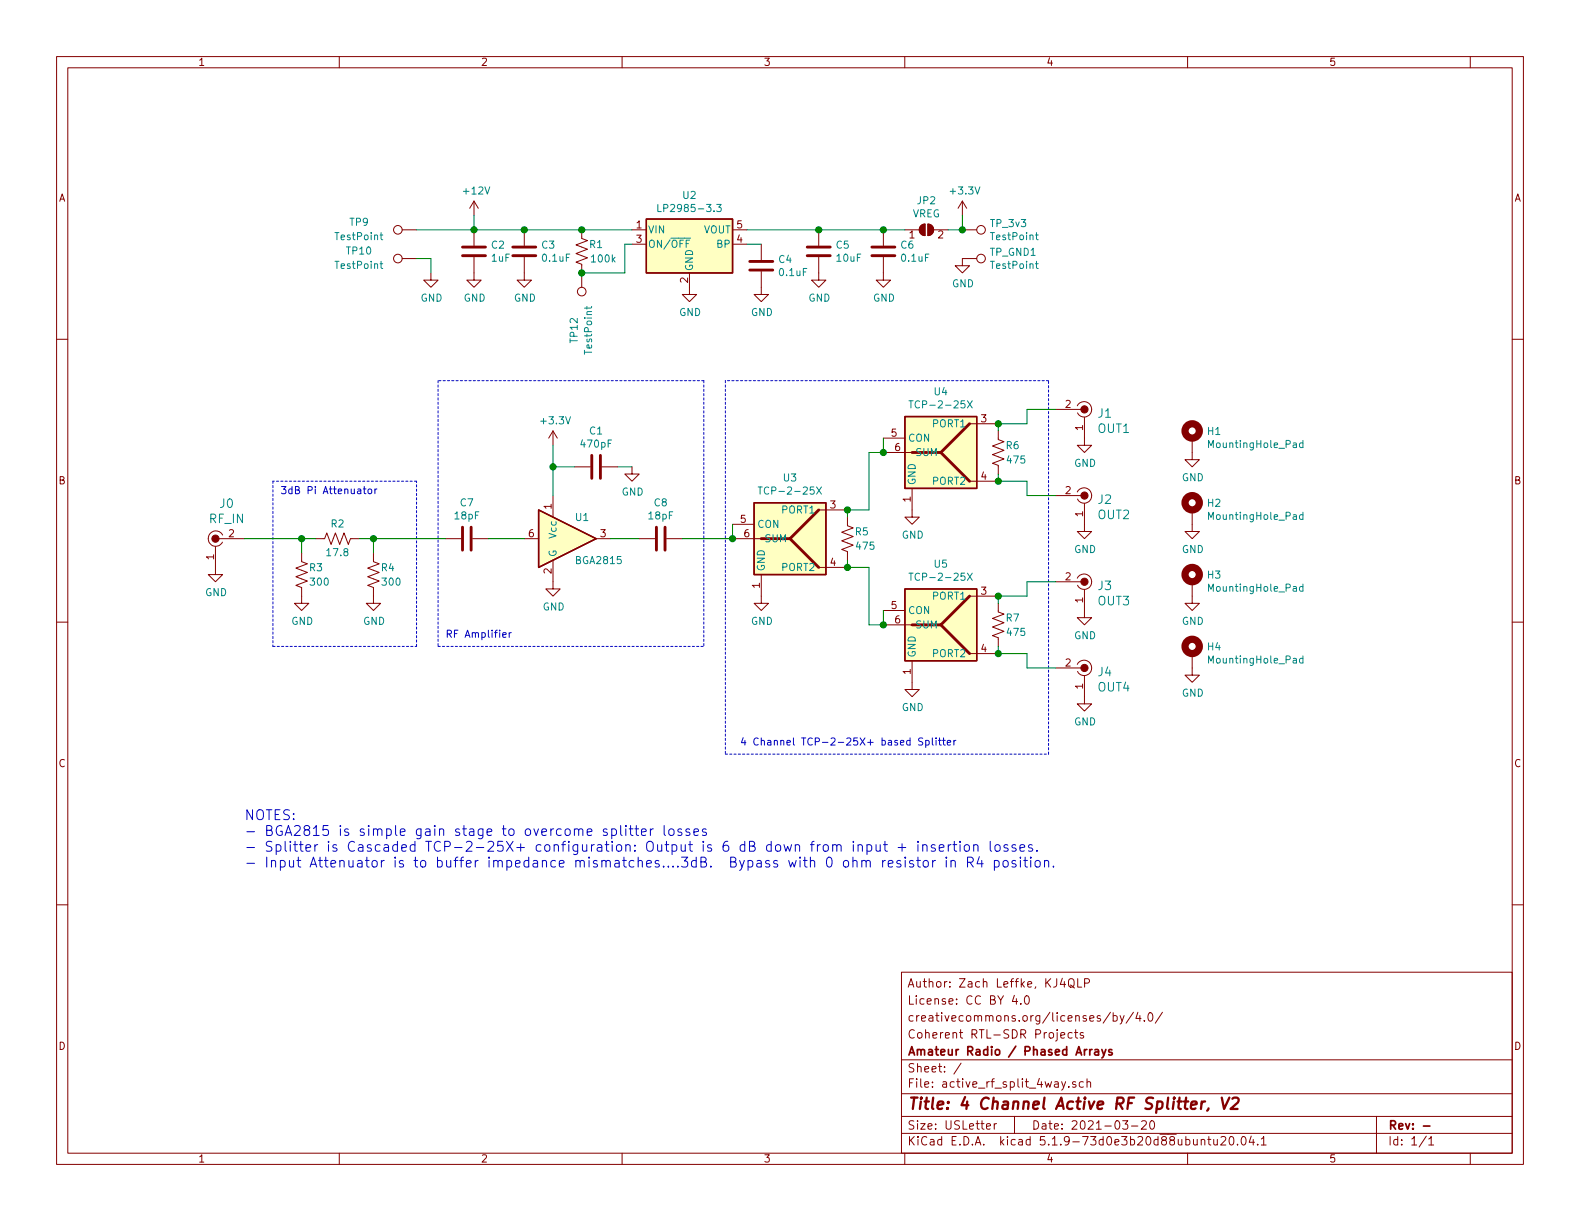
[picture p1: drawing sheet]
EESchema Schematic File Version 4
EELAYER 30 0
EELAYER END
$Descr USLetter 11000 8500
encoding utf-8
Sheet 1 1
Title "4 Channel Active RF Splitter, V2"
Date "2021-03-20"
Rev "-"
Comp "Amateur Radio / Phased Arrays"
Comment1 "Coherent RTL-SDR Projects"
Comment2 "creativecommons.org/licenses/by/4.0/"
Comment3 "License: CC BY 4.0"
Comment4 "Author: Zach Leffke, KJ4QLP"
$EndDescr
$Comp
L dk_Coaxial-Connectors-RF:0734120114 J1
U 1 1
P 7550 2850
F 0 "J1" H 7462 2825 60  0000 R CNN
F 1 "OUT1" H 7462 2719 60  0000 R CNN
F 2 "digikey-footprints:Molex_734120114_UMC_RF_CONN_Vertical" H 7750 3050 60  0001 L CNN
F 3 "https://www.molex.com/pdm_docs/sd/734120110_sd.pdf" H 7750 3150 60  0001 L CNN
F 4 "WM3894CT-ND" H 7750 3250 60  0001 L CNN "Digi-Key_PN"
F 5 "0734120114" H 7750 3350 60  0001 L CNN "MPN"
F 6 "Connectors, Interconnects" H 7750 3450 60  0001 L CNN "Category"
F 7 "Coaxial Connectors (RF)" H 7750 3550 60  0001 L CNN "Family"
F 8 "https://www.molex.com/pdm_docs/sd/734120110_sd.pdf" H 7750 3650 60  0001 L CNN "DK_Datasheet_Link"
F 9 "/product-detail/en/molex/0734120114/WM3894CT-ND/2421931" H 7750 3750 60  0001 L CNN "DK_Detail_Page"
F 10 "CONN UMC RCPT STR 50 OHM SMD" H 7750 3850 60  0001 L CNN "Description"
F 11 "Molex" H 7750 3950 60  0001 L CNN "Manufacturer"
F 12 "Active" H 7750 4050 60  0001 L CNN "Status"
	1    7550 2850
	-1   0    0    -1  
$EndComp
$Comp
L dk_Coaxial-Connectors-RF:0734120114 J2
U 1 1
P 7550 3450
F 0 "J2" H 7462 3425 60  0000 R CNN
F 1 "OUT2" H 7462 3319 60  0000 R CNN
F 2 "digikey-footprints:Molex_734120114_UMC_RF_CONN_Vertical" H 7750 3650 60  0001 L CNN
F 3 "https://www.molex.com/pdm_docs/sd/734120110_sd.pdf" H 7750 3750 60  0001 L CNN
F 4 "WM3894CT-ND" H 7750 3850 60  0001 L CNN "Digi-Key_PN"
F 5 "0734120114" H 7750 3950 60  0001 L CNN "MPN"
F 6 "Connectors, Interconnects" H 7750 4050 60  0001 L CNN "Category"
F 7 "Coaxial Connectors (RF)" H 7750 4150 60  0001 L CNN "Family"
F 8 "https://www.molex.com/pdm_docs/sd/734120110_sd.pdf" H 7750 4250 60  0001 L CNN "DK_Datasheet_Link"
F 9 "/product-detail/en/molex/0734120114/WM3894CT-ND/2421931" H 7750 4350 60  0001 L CNN "DK_Detail_Page"
F 10 "CONN UMC RCPT STR 50 OHM SMD" H 7750 4450 60  0001 L CNN "Description"
F 11 "Molex" H 7750 4550 60  0001 L CNN "Manufacturer"
F 12 "Active" H 7750 4650 60  0001 L CNN "Status"
	1    7550 3450
	-1   0    0    -1  
$EndComp
$Comp
L dk_Coaxial-Connectors-RF:0734120114 J3
U 1 1
P 7550 4050
F 0 "J3" H 7462 4025 60  0000 R CNN
F 1 "OUT3" H 7462 3919 60  0000 R CNN
F 2 "digikey-footprints:Molex_734120114_UMC_RF_CONN_Vertical" H 7750 4250 60  0001 L CNN
F 3 "https://www.molex.com/pdm_docs/sd/734120110_sd.pdf" H 7750 4350 60  0001 L CNN
F 4 "WM3894CT-ND" H 7750 4450 60  0001 L CNN "Digi-Key_PN"
F 5 "0734120114" H 7750 4550 60  0001 L CNN "MPN"
F 6 "Connectors, Interconnects" H 7750 4650 60  0001 L CNN "Category"
F 7 "Coaxial Connectors (RF)" H 7750 4750 60  0001 L CNN "Family"
F 8 "https://www.molex.com/pdm_docs/sd/734120110_sd.pdf" H 7750 4850 60  0001 L CNN "DK_Datasheet_Link"
F 9 "/product-detail/en/molex/0734120114/WM3894CT-ND/2421931" H 7750 4950 60  0001 L CNN "DK_Detail_Page"
F 10 "CONN UMC RCPT STR 50 OHM SMD" H 7750 5050 60  0001 L CNN "Description"
F 11 "Molex" H 7750 5150 60  0001 L CNN "Manufacturer"
F 12 "Active" H 7750 5250 60  0001 L CNN "Status"
	1    7550 4050
	-1   0    0    -1  
$EndComp
$Comp
L dk_Coaxial-Connectors-RF:0734120114 J4
U 1 1
P 7550 4650
F 0 "J4" H 7462 4625 60  0000 R CNN
F 1 "OUT4" H 7462 4519 60  0000 R CNN
F 2 "digikey-footprints:Molex_734120114_UMC_RF_CONN_Vertical" H 7750 4850 60  0001 L CNN
F 3 "https://www.molex.com/pdm_docs/sd/734120110_sd.pdf" H 7750 4950 60  0001 L CNN
F 4 "WM3894CT-ND" H 7750 5050 60  0001 L CNN "Digi-Key_PN"
F 5 "0734120114" H 7750 5150 60  0001 L CNN "MPN"
F 6 "Connectors, Interconnects" H 7750 5250 60  0001 L CNN "Category"
F 7 "Coaxial Connectors (RF)" H 7750 5350 60  0001 L CNN "Family"
F 8 "https://www.molex.com/pdm_docs/sd/734120110_sd.pdf" H 7750 5450 60  0001 L CNN "DK_Datasheet_Link"
F 9 "/product-detail/en/molex/0734120114/WM3894CT-ND/2421931" H 7750 5550 60  0001 L CNN "DK_Detail_Page"
F 10 "CONN UMC RCPT STR 50 OHM SMD" H 7750 5650 60  0001 L CNN "Description"
F 11 "Molex" H 7750 5750 60  0001 L CNN "Manufacturer"
F 12 "Active" H 7750 5850 60  0001 L CNN "Status"
	1    7550 4650
	-1   0    0    -1  
$EndComp
$Comp
L power:GND #PWR01
U 1 1
P 7550 3050
F 0 "#PWR01" H 7550 2800 50  0001 C CNN
F 1 "GND" H 7555 2877 50  0000 C CNN
F 2 "" H 7550 3050 50  0001 C CNN
F 3 "" H 7550 3050 50  0001 C CNN
	1    7550 3050
	1    0    0    -1  
$EndComp
$Comp
L power:GND #PWR02
U 1 1
P 7550 3650
F 0 "#PWR02" H 7550 3400 50  0001 C CNN
F 1 "GND" H 7555 3477 50  0000 C CNN
F 2 "" H 7550 3650 50  0001 C CNN
F 3 "" H 7550 3650 50  0001 C CNN
	1    7550 3650
	1    0    0    -1  
$EndComp
$Comp
L power:GND #PWR03
U 1 1
P 7550 4250
F 0 "#PWR03" H 7550 4000 50  0001 C CNN
F 1 "GND" H 7555 4077 50  0000 C CNN
F 2 "" H 7550 4250 50  0001 C CNN
F 3 "" H 7550 4250 50  0001 C CNN
	1    7550 4250
	1    0    0    -1  
$EndComp
$Comp
L power:GND #PWR04
U 1 1
P 7550 4850
F 0 "#PWR04" H 7550 4600 50  0001 C CNN
F 1 "GND" H 7555 4677 50  0000 C CNN
F 2 "" H 7550 4850 50  0001 C CNN
F 3 "" H 7550 4850 50  0001 C CNN
	1    7550 4850
	1    0    0    -1  
$EndComp
$Comp
L dk_Coaxial-Connectors-RF:0734120114 J0
U 1 1
P 1500 3750
F 0 "J0" H 1578 3997 60  0000 C CNN
F 1 "RF_IN" H 1578 3891 60  0000 C CNN
F 2 "digikey-footprints:Molex_734120114_UMC_RF_CONN_Vertical" H 1700 3950 60  0001 L CNN
F 3 "https://www.molex.com/pdm_docs/sd/734120110_sd.pdf" H 1700 4050 60  0001 L CNN
F 4 "WM3894CT-ND" H 1700 4150 60  0001 L CNN "Digi-Key_PN"
F 5 "0734120114" H 1700 4250 60  0001 L CNN "MPN"
F 6 "Connectors, Interconnects" H 1700 4350 60  0001 L CNN "Category"
F 7 "Coaxial Connectors (RF)" H 1700 4450 60  0001 L CNN "Family"
F 8 "https://www.molex.com/pdm_docs/sd/734120110_sd.pdf" H 1700 4550 60  0001 L CNN "DK_Datasheet_Link"
F 9 "/product-detail/en/molex/0734120114/WM3894CT-ND/2421931" H 1700 4650 60  0001 L CNN "DK_Detail_Page"
F 10 "CONN UMC RCPT STR 50 OHM SMD" H 1700 4750 60  0001 L CNN "Description"
F 11 "Molex" H 1700 4850 60  0001 L CNN "Manufacturer"
F 12 "Active" H 1700 4950 60  0001 L CNN "Status"
	1    1500 3750
	1    0    0    -1  
$EndComp
$Comp
L power:GND #PWR05
U 1 1
P 1500 3950
F 0 "#PWR05" H 1500 3700 50  0001 C CNN
F 1 "GND" H 1505 3777 50  0000 C CNN
F 2 "" H 1500 3950 50  0001 C CNN
F 3 "" H 1500 3950 50  0001 C CNN
	1    1500 3950
	1    0    0    -1  
$EndComp
Text Notes 1700 6050 0    69   ~ 0
NOTES:\n- BGA2815 is simple gain stage to overcome splitter losses\n- Splitter is Cascaded TCP-2-25X+ configuration: Output is 6 dB down from input + insertion losses.\n- Input Attenuator is to buffer impedance mismatches....3dB.  Bypass with 0 ohm resistor in R4 position.
$Comp
L power:+3.3V #PWR0101
U 1 1
P 3850 3100
F 0 "#PWR0101" H 3850 2950 50  0001 C CNN
F 1 "+3.3V" H 3865 3273 50  0000 C CNN
F 2 "" H 3850 3100 50  0001 C CNN
F 3 "" H 3850 3100 50  0001 C CNN
	1    3850 3100
	1    0    0    -1  
$EndComp
$Comp
L power:GND #PWR0102
U 1 1
P 3850 4050
F 0 "#PWR0102" H 3850 3800 50  0001 C CNN
F 1 "GND" H 3855 3877 50  0000 C CNN
F 2 "" H 3850 4050 50  0001 C CNN
F 3 "" H 3850 4050 50  0001 C CNN
	1    3850 4050
	1    0    0    -1  
$EndComp
$Comp
L Device:C C1
U 1 1
P 4150 3250
F 0 "C1" V 3898 3250 50  0000 C CNN
F 1 "470pF" V 3989 3250 50  0000 C CNN
F 2 "Capacitor_SMD:C_0805_2012Metric" H 4188 3100 50  0001 C CNN
F 3 "~" H 4150 3250 50  0001 C CNN
	1    4150 3250
	0    1    1    0   
$EndComp
$Comp
L power:GND #PWR0104
U 1 1
P 4400 3250
F 0 "#PWR0104" H 4400 3000 50  0001 C CNN
F 1 "GND" H 4405 3077 50  0000 C CNN
F 2 "" H 4400 3250 50  0001 C CNN
F 3 "" H 4400 3250 50  0001 C CNN
	1    4400 3250
	1    0    0    -1  
$EndComp
Wire Wire Line
	3850 3100 3850 3250
Wire Wire Line
	4000 3250 3850 3250
Connection ~ 3850 3250
Wire Wire Line
	3850 3250 3850 3450
Wire Wire Line
	4300 3250 4400 3250
$Comp
L Mechanical:MountingHole_Pad H1
U 1 1
P 8300 3050
F 0 "H1" H 8400 3099 50  0000 L CNN
F 1 "MountingHole_Pad" H 8400 3008 50  0000 L CNN
F 2 "MountingHole:MountingHole_2.2mm_M2_Pad_Via" H 8300 3050 50  0001 C CNN
F 3 "~" H 8300 3050 50  0001 C CNN
	1    8300 3050
	1    0    0    -1  
$EndComp
$Comp
L power:GND #PWR0112
U 1 1
P 8300 3150
F 0 "#PWR0112" H 8300 2900 50  0001 C CNN
F 1 "GND" H 8305 2977 50  0000 C CNN
F 2 "" H 8300 3150 50  0001 C CNN
F 3 "" H 8300 3150 50  0001 C CNN
	1    8300 3150
	1    0    0    -1  
$EndComp
$Comp
L Mechanical:MountingHole_Pad H2
U 1 1
P 8300 3550
F 0 "H2" H 8400 3599 50  0000 L CNN
F 1 "MountingHole_Pad" H 8400 3508 50  0000 L CNN
F 2 "MountingHole:MountingHole_2.2mm_M2_Pad_Via" H 8300 3550 50  0001 C CNN
F 3 "~" H 8300 3550 50  0001 C CNN
	1    8300 3550
	1    0    0    -1  
$EndComp
$Comp
L power:GND #PWR06
U 1 1
P 8300 3650
F 0 "#PWR06" H 8300 3400 50  0001 C CNN
F 1 "GND" H 8305 3477 50  0000 C CNN
F 2 "" H 8300 3650 50  0001 C CNN
F 3 "" H 8300 3650 50  0001 C CNN
	1    8300 3650
	1    0    0    -1  
$EndComp
$Comp
L Mechanical:MountingHole_Pad H3
U 1 1
P 8300 4050
F 0 "H3" H 8400 4099 50  0000 L CNN
F 1 "MountingHole_Pad" H 8400 4008 50  0000 L CNN
F 2 "MountingHole:MountingHole_2.2mm_M2_Pad_Via" H 8300 4050 50  0001 C CNN
F 3 "~" H 8300 4050 50  0001 C CNN
	1    8300 4050
	1    0    0    -1  
$EndComp
$Comp
L power:GND #PWR07
U 1 1
P 8300 4150
F 0 "#PWR07" H 8300 3900 50  0001 C CNN
F 1 "GND" H 8305 3977 50  0000 C CNN
F 2 "" H 8300 4150 50  0001 C CNN
F 3 "" H 8300 4150 50  0001 C CNN
	1    8300 4150
	1    0    0    -1  
$EndComp
$Comp
L Mechanical:MountingHole_Pad H4
U 1 1
P 8300 4550
F 0 "H4" H 8400 4599 50  0000 L CNN
F 1 "MountingHole_Pad" H 8400 4508 50  0000 L CNN
F 2 "MountingHole:MountingHole_2.2mm_M2_Pad_Via" H 8300 4550 50  0001 C CNN
F 3 "~" H 8300 4550 50  0001 C CNN
	1    8300 4550
	1    0    0    -1  
$EndComp
$Comp
L power:GND #PWR08
U 1 1
P 8300 4650
F 0 "#PWR08" H 8300 4400 50  0001 C CNN
F 1 "GND" H 8305 4477 50  0000 C CNN
F 2 "" H 8300 4650 50  0001 C CNN
F 3 "" H 8300 4650 50  0001 C CNN
	1    8300 4650
	1    0    0    -1  
$EndComp
$Comp
L Device:R_US R2
U 1 1
P 2350 3750
F 0 "R2" V 2450 3750 50  0000 C CNN
F 1 "17.8" V 2250 3750 50  0000 C CNN
F 2 "Resistor_SMD:R_0805_2012Metric" V 2390 3740 50  0001 C CNN
F 3 "~" H 2350 3750 50  0001 C CNN
	1    2350 3750
	0    -1   -1   0   
$EndComp
$Comp
L Device:R_US R3
U 1 1
P 2100 4000
F 0 "R3" H 2200 4050 50  0000 C CNN
F 1 "300" H 2150 3950 50  0000 L CNN
F 2 "Resistor_SMD:R_0805_2012Metric" V 2140 3990 50  0001 C CNN
F 3 "~" H 2100 4000 50  0001 C CNN
	1    2100 4000
	1    0    0    -1  
$EndComp
$Comp
L Device:R_US R4
U 1 1
P 2600 4000
F 0 "R4" H 2700 4050 50  0000 C CNN
F 1 "300" H 2650 3950 50  0000 L CNN
F 2 "Resistor_SMD:R_0805_2012Metric" V 2640 3990 50  0001 C CNN
F 3 "~" H 2600 4000 50  0001 C CNN
	1    2600 4000
	1    0    0    -1  
$EndComp
$Comp
L power:GND #PWR0103
U 1 1
P 2600 4150
F 0 "#PWR0103" H 2600 3900 50  0001 C CNN
F 1 "GND" H 2605 3977 50  0000 C CNN
F 2 "" H 2600 4150 50  0001 C CNN
F 3 "" H 2600 4150 50  0001 C CNN
	1    2600 4150
	1    0    0    -1  
$EndComp
$Comp
L power:GND #PWR0105
U 1 1
P 2100 4150
F 0 "#PWR0105" H 2100 3900 50  0001 C CNN
F 1 "GND" H 2105 3977 50  0000 C CNN
F 2 "" H 2100 4150 50  0001 C CNN
F 3 "" H 2100 4150 50  0001 C CNN
	1    2100 4150
	1    0    0    -1  
$EndComp
Wire Wire Line
	3650 3750 3400 3750
Wire Wire Line
	2600 3850 2600 3750
Connection ~ 2600 3750
Wire Wire Line
	2600 3750 2500 3750
Wire Wire Line
	2200 3750 2100 3750
Wire Wire Line
	2100 3750 2100 3850
Wire Wire Line
	2100 3750 1700 3750
Connection ~ 2100 3750
$Comp
L Device:C C8
U 1 1
P 4600 3750
F 0 "C8" V 4348 3750 50  0000 C CNN
F 1 "18pF" V 4439 3750 50  0000 C CNN
F 2 "Capacitor_SMD:C_0805_2012Metric" H 4638 3600 50  0001 C CNN
F 3 "~" H 4600 3750 50  0001 C CNN
	1    4600 3750
	0    1    1    0   
$EndComp
$Comp
L Device:C C7
U 1 1
P 3250 3750
F 0 "C7" V 2998 3750 50  0000 C CNN
F 1 "18pF" V 3089 3750 50  0000 C CNN
F 2 "Capacitor_SMD:C_0805_2012Metric" H 3288 3600 50  0001 C CNN
F 3 "~" H 3250 3750 50  0001 C CNN
	1    3250 3750
	0    1    1    0   
$EndComp
Wire Wire Line
	4450 3750 4250 3750
Wire Wire Line
	3100 3750 2600 3750
$Comp
L Regulator_Linear:LP2985-3.3 U2
U 1 1
P 4800 1700
F 0 "U2" H 4800 2042 50  0000 C CNN
F 1 "LP2985-3.3" H 4800 1951 50  0000 C CNN
F 2 "Package_TO_SOT_SMD:SOT-23-5" H 4800 2025 50  0001 C CNN
F 3 "http://www.ti.com/lit/ds/symlink/lp2985.pdf" H 4800 1700 50  0001 C CNN
	1    4800 1700
	1    0    0    -1  
$EndComp
Connection ~ 4050 1900
$Comp
L Connector:TestPoint TP12
U 1 1
P 4050 1900
F 0 "TP12" V 4100 2300 50  0000 C CNN
F 1 "TestPoint" V 4000 2300 50  0000 C CNN
F 2 "TestPoint:TestPoint_Pad_2.0x2.0mm" H 4250 1900 50  0001 C CNN
F 3 "~" H 4250 1900 50  0001 C CNN
	1    4050 1900
	-1   0    0    1   
$EndComp
Wire Wire Line
	6700 1600 6700 1500
Wire Wire Line
	6600 1600 6700 1600
Connection ~ 6150 1600
Wire Wire Line
	6150 1600 6300 1600
$Comp
L power:+3.3V #PWR017
U 1 1
P 6700 1500
F 0 "#PWR017" H 6700 1350 50  0001 C CNN
F 1 "+3.3V" H 6715 1673 50  0000 C CNN
F 2 "" H 6700 1500 50  0001 C CNN
F 3 "" H 6700 1500 50  0001 C CNN
	1    6700 1500
	1    0    0    -1  
$EndComp
$Comp
L Jumper:SolderJumper_2_Open JP2
U 1 1
P 6450 1600
F 0 "JP2" H 6450 1805 50  0000 C CNN
F 1 "VREG" H 6450 1714 50  0000 C CNN
F 2 "Jumper:SolderJumper-2_P1.3mm_Open_RoundedPad1.0x1.5mm" H 6450 1600 50  0001 C CNN
F 3 "~" H 6450 1600 50  0001 C CNN
	1    6450 1600
	1    0    0    -1  
$EndComp
Wire Wire Line
	3000 1800 3000 1900
Wire Wire Line
	2900 1800 3000 1800
$Comp
L Connector:TestPoint TP10
U 1 1
P 2900 1800
F 0 "TP10" V 2950 2200 50  0000 C CNN
F 1 "TestPoint" V 2850 2200 50  0000 C CNN
F 2 "TestPoint:TestPoint_Pad_2.0x2.0mm" H 3100 1800 50  0001 C CNN
F 3 "~" H 3100 1800 50  0001 C CNN
	1    2900 1800
	0    -1   -1   0   
$EndComp
$Comp
L power:GND #PWR09
U 1 1
P 3000 1900
F 0 "#PWR09" H 3000 1650 50  0001 C CNN
F 1 "GND" H 3005 1727 50  0000 C CNN
F 2 "" H 3000 1900 50  0001 C CNN
F 3 "" H 3000 1900 50  0001 C CNN
	1    3000 1900
	1    0    0    -1  
$EndComp
Wire Wire Line
	3300 1500 3300 1600
$Comp
L power:+12V #PWR010
U 1 1
P 3300 1500
F 0 "#PWR010" H 3300 1350 50  0001 C CNN
F 1 "+12V" H 3315 1673 50  0000 C CNN
F 2 "" H 3300 1500 50  0001 C CNN
F 3 "" H 3300 1500 50  0001 C CNN
	1    3300 1500
	1    0    0    -1  
$EndComp
Connection ~ 3300 1600
Wire Wire Line
	2900 1600 3300 1600
$Comp
L Connector:TestPoint TP9
U 1 1
P 2900 1600
F 0 "TP9" V 2950 2000 50  0000 C CNN
F 1 "TestPoint" V 2850 2000 50  0000 C CNN
F 2 "TestPoint:TestPoint_Pad_2.0x2.0mm" H 3100 1600 50  0001 C CNN
F 3 "~" H 3100 1600 50  0001 C CNN
	1    2900 1600
	0    -1   -1   0   
$EndComp
$Comp
L power:GND #PWR016
U 1 1
P 6150 1900
F 0 "#PWR016" H 6150 1650 50  0001 C CNN
F 1 "GND" H 6155 1727 50  0000 C CNN
F 2 "" H 6150 1900 50  0001 C CNN
F 3 "" H 6150 1900 50  0001 C CNN
	1    6150 1900
	1    0    0    -1  
$EndComp
$Comp
L power:GND #PWR015
U 1 1
P 5700 1900
F 0 "#PWR015" H 5700 1650 50  0001 C CNN
F 1 "GND" H 5705 1727 50  0000 C CNN
F 2 "" H 5700 1900 50  0001 C CNN
F 3 "" H 5700 1900 50  0001 C CNN
	1    5700 1900
	1    0    0    -1  
$EndComp
$Comp
L power:GND #PWR014
U 1 1
P 5300 2000
F 0 "#PWR014" H 5300 1750 50  0001 C CNN
F 1 "GND" H 5305 1827 50  0000 C CNN
F 2 "" H 5300 2000 50  0001 C CNN
F 3 "" H 5300 2000 50  0001 C CNN
	1    5300 2000
	1    0    0    -1  
$EndComp
Wire Wire Line
	5200 1700 5300 1700
Connection ~ 5700 1600
Wire Wire Line
	5700 1600 6150 1600
Wire Wire Line
	5200 1600 5700 1600
$Comp
L Device:C C6
U 1 1
P 6150 1750
F 0 "C6" H 6265 1796 50  0000 L CNN
F 1 "0.1uF" H 6265 1705 50  0000 L CNN
F 2 "Capacitor_SMD:C_0805_2012Metric" H 6188 1600 50  0001 C CNN
F 3 "~" H 6150 1750 50  0001 C CNN
	1    6150 1750
	1    0    0    -1  
$EndComp
$Comp
L Device:C C5
U 1 1
P 5700 1750
F 0 "C5" H 5815 1796 50  0000 L CNN
F 1 "10uF" H 5815 1705 50  0000 L CNN
F 2 "Capacitor_SMD:C_0805_2012Metric" H 5738 1600 50  0001 C CNN
F 3 "~" H 5700 1750 50  0001 C CNN
	1    5700 1750
	1    0    0    -1  
$EndComp
$Comp
L Device:C C4
U 1 1
P 5300 1850
F 0 "C4" H 5415 1896 50  0000 L CNN
F 1 "0.1uF" H 5415 1805 50  0000 L CNN
F 2 "Capacitor_SMD:C_0805_2012Metric" H 5338 1700 50  0001 C CNN
F 3 "~" H 5300 1850 50  0001 C CNN
	1    5300 1850
	1    0    0    -1  
$EndComp
Wire Wire Line
	4350 1900 4050 1900
Wire Wire Line
	4350 1700 4350 1900
Wire Wire Line
	4400 1700 4350 1700
Connection ~ 3650 1600
Wire Wire Line
	3650 1600 3300 1600
Connection ~ 4050 1600
Wire Wire Line
	4050 1600 3650 1600
Wire Wire Line
	4400 1600 4050 1600
$Comp
L power:GND #PWR011
U 1 1
P 3300 1900
F 0 "#PWR011" H 3300 1650 50  0001 C CNN
F 1 "GND" H 3305 1727 50  0000 C CNN
F 2 "" H 3300 1900 50  0001 C CNN
F 3 "" H 3300 1900 50  0001 C CNN
	1    3300 1900
	1    0    0    -1  
$EndComp
$Comp
L power:GND #PWR012
U 1 1
P 3650 1900
F 0 "#PWR012" H 3650 1650 50  0001 C CNN
F 1 "GND" H 3655 1727 50  0000 C CNN
F 2 "" H 3650 1900 50  0001 C CNN
F 3 "" H 3650 1900 50  0001 C CNN
	1    3650 1900
	1    0    0    -1  
$EndComp
$Comp
L power:GND #PWR013
U 1 1
P 4800 2000
F 0 "#PWR013" H 4800 1750 50  0001 C CNN
F 1 "GND" H 4805 1827 50  0000 C CNN
F 2 "" H 4800 2000 50  0001 C CNN
F 3 "" H 4800 2000 50  0001 C CNN
	1    4800 2000
	1    0    0    -1  
$EndComp
$Comp
L Device:C C2
U 1 1
P 3300 1750
F 0 "C2" H 3415 1796 50  0000 L CNN
F 1 "1uF" H 3415 1705 50  0000 L CNN
F 2 "Capacitor_SMD:C_0805_2012Metric" H 3338 1600 50  0001 C CNN
F 3 "~" H 3300 1750 50  0001 C CNN
	1    3300 1750
	1    0    0    -1  
$EndComp
$Comp
L Device:C C3
U 1 1
P 3650 1750
F 0 "C3" H 3765 1796 50  0000 L CNN
F 1 "0.1uF" H 3765 1705 50  0000 L CNN
F 2 "Capacitor_SMD:C_0805_2012Metric" H 3688 1600 50  0001 C CNN
F 3 "~" H 3650 1750 50  0001 C CNN
	1    3650 1750
	1    0    0    -1  
$EndComp
$Comp
L Device:R_US R1
U 1 1
P 4050 1750
F 0 "R1" H 4150 1800 50  0000 C CNN
F 1 "100k" H 4200 1700 50  0000 C CNN
F 2 "Resistor_SMD:R_0805_2012Metric" V 4090 1740 50  0001 C CNN
F 3 "~" H 4050 1750 50  0001 C CNN
	1    4050 1750
	1    0    0    -1  
$EndComp
$Comp
L power:GND #PWR0111
U 1 1
P 6700 1800
F 0 "#PWR0111" H 6700 1550 50  0001 C CNN
F 1 "GND" H 6705 1627 50  0000 C CNN
F 2 "" H 6700 1800 50  0001 C CNN
F 3 "" H 6700 1800 50  0001 C CNN
	1    6700 1800
	1    0    0    -1  
$EndComp
$Comp
L Connector:TestPoint TP_GND1
U 1 1
P 6700 1800
F 0 "TP_GND1" V 6654 1988 50  0000 L CNN
F 1 "TestPoint" V 6745 1988 50  0000 L CNN
F 2 "TestPoint:TestPoint_Pad_2.0x2.0mm" H 6900 1800 50  0001 C CNN
F 3 "~" H 6900 1800 50  0001 C CNN
	1    6700 1800
	0    1    1    0   
$EndComp
$Comp
L Connector:TestPoint TP_3v3
U 1 1
P 6700 1600
F 0 "TP_3v3" V 6654 1788 50  0000 L CNN
F 1 "TestPoint" V 6745 1788 50  0000 L CNN
F 2 "TestPoint:TestPoint_Pad_2.0x2.0mm" H 6900 1600 50  0001 C CNN
F 3 "~" H 6900 1600 50  0001 C CNN
	1    6700 1600
	0    1    1    0   
$EndComp
$Comp
L RF_Amplifier:BGA2815 U1
U 1 1
P 3950 3750
F 0 "U1" H 4000 3900 50  0000 L CNN
F 1 "BGA2815" H 4000 3600 50  0000 L CNN
F 2 "Package_TO_SOT_SMD:SOT-363_SC-70-6" H 3900 3100 50  0001 C CNN
F 3 "https://www.nxp.com/docs/en/data-sheet/BGA2815.pdf" H 3950 3750 50  0001 C CNN
	1    3950 3750
	1    0    0    -1  
$EndComp
Wire Notes Line
	1900 3350 1900 4500
Wire Notes Line
	1900 4500 2900 4500
Wire Notes Line
	2900 4500 2900 3350
Wire Notes Line
	2900 3350 1900 3350
Connection ~ 6700 1600
Text Notes 5150 5200 0    50   ~ 0
4 Channel TCP-2-25X+ based Splitter
Wire Notes Line
	4900 2650 3050 2650
Text Notes 3100 4450 0    50   ~ 0
RF Amplifier
Wire Notes Line
	3050 4500 4900 4500
Wire Notes Line
	4900 2650 4900 4500
Wire Notes Line
	3050 2650 3050 4500
Text Notes 1950 3450 0    50   ~ 0
3dB Pi Attenuator
$Comp
L RF:TCP-2-10X U3
U 1 1
P 5500 3750
F 0 "U3" H 5500 4175 50  0000 C CNN
F 1 "TCP-2-25X" H 5500 4084 50  0000 C CNN
F 2 "RF_Mini-Circuits:Mini-Circuits_DB1627" H 5350 3300 50  0001 C CNN
F 3 "https://www.minicircuits.com/pdfs/TCP-2-10X+.pdf" H 5450 3400 50  0001 C CNN
	1    5500 3750
	1    0    0    -1  
$EndComp
$Comp
L RF:TCP-2-10X U4
U 1 1
P 6550 3150
F 0 "U4" H 6550 3575 50  0000 C CNN
F 1 "TCP-2-25X" H 6550 3484 50  0000 C CNN
F 2 "RF_Mini-Circuits:Mini-Circuits_DB1627" H 6400 2700 50  0001 C CNN
F 3 "https://www.minicircuits.com/pdfs/TCP-2-10X+.pdf" H 6500 2800 50  0001 C CNN
	1    6550 3150
	1    0    0    -1  
$EndComp
$Comp
L RF:TCP-2-10X U5
U 1 1
P 6550 4350
F 0 "U5" H 6550 4775 50  0000 C CNN
F 1 "TCP-2-25X" H 6550 4684 50  0000 C CNN
F 2 "RF_Mini-Circuits:Mini-Circuits_DB1627" H 6400 3900 50  0001 C CNN
F 3 "https://www.minicircuits.com/pdfs/TCP-2-10X+.pdf" H 6500 4000 50  0001 C CNN
	1    6550 4350
	1    0    0    -1  
$EndComp
$Comp
L power:GND #PWR019
U 1 1
P 6350 3550
F 0 "#PWR019" H 6350 3300 50  0001 C CNN
F 1 "GND" H 6355 3377 50  0000 C CNN
F 2 "" H 6350 3550 50  0001 C CNN
F 3 "" H 6350 3550 50  0001 C CNN
	1    6350 3550
	1    0    0    -1  
$EndComp
$Comp
L power:GND #PWR018
U 1 1
P 5300 4150
F 0 "#PWR018" H 5300 3900 50  0001 C CNN
F 1 "GND" H 5305 3977 50  0000 C CNN
F 2 "" H 5300 4150 50  0001 C CNN
F 3 "" H 5300 4150 50  0001 C CNN
	1    5300 4150
	1    0    0    -1  
$EndComp
$Comp
L power:GND #PWR020
U 1 1
P 6350 4750
F 0 "#PWR020" H 6350 4500 50  0001 C CNN
F 1 "GND" H 6355 4577 50  0000 C CNN
F 2 "" H 6350 4750 50  0001 C CNN
F 3 "" H 6350 4750 50  0001 C CNN
	1    6350 4750
	1    0    0    -1  
$EndComp
Wire Wire Line
	5100 3650 5100 3750
Wire Wire Line
	6150 3150 6050 3150
Wire Wire Line
	6050 3150 6050 3550
Wire Wire Line
	6050 3550 5900 3550
Wire Wire Line
	6150 4350 6050 4350
Wire Wire Line
	6050 4350 6050 3950
Wire Wire Line
	6050 3950 5900 3950
Wire Wire Line
	6150 4250 6150 4350
Connection ~ 6150 4350
Wire Wire Line
	6950 2950 7150 2950
Wire Wire Line
	7150 2950 7150 2850
Wire Wire Line
	7150 2850 7350 2850
Wire Wire Line
	6950 3350 7150 3350
Wire Wire Line
	7150 3350 7150 3450
Wire Wire Line
	7150 3450 7350 3450
Wire Wire Line
	7350 4050 7150 4050
Wire Wire Line
	7150 4050 7150 4150
Wire Wire Line
	7150 4150 6950 4150
Wire Wire Line
	6950 4550 7150 4550
Wire Wire Line
	7150 4550 7150 4650
Wire Wire Line
	7150 4650 7350 4650
Wire Wire Line
	5100 3750 4750 3750
Connection ~ 5100 3750
Wire Wire Line
	6150 3050 6150 3150
Connection ~ 6150 3150
$Comp
L Device:R_US R5
U 1 1
P 5900 3750
F 0 "R5" H 6000 3800 50  0000 C CNN
F 1 "475" H 5950 3700 50  0000 L CNN
F 2 "Resistor_SMD:R_0805_2012Metric" V 5940 3740 50  0001 C CNN
F 3 "~" H 5900 3750 50  0001 C CNN
	1    5900 3750
	1    0    0    -1  
$EndComp
$Comp
L Device:R_US R6
U 1 1
P 6950 3150
F 0 "R6" H 7050 3200 50  0000 C CNN
F 1 "475" H 7000 3100 50  0000 L CNN
F 2 "Resistor_SMD:R_0805_2012Metric" V 6990 3140 50  0001 C CNN
F 3 "~" H 6950 3150 50  0001 C CNN
	1    6950 3150
	1    0    0    -1  
$EndComp
$Comp
L Device:R_US R7
U 1 1
P 6950 4350
F 0 "R7" H 7050 4400 50  0000 C CNN
F 1 "475" H 7000 4300 50  0000 L CNN
F 2 "Resistor_SMD:R_0805_2012Metric" V 6990 4340 50  0001 C CNN
F 3 "~" H 6950 4350 50  0001 C CNN
	1    6950 4350
	1    0    0    -1  
$EndComp
Wire Wire Line
	6950 3000 6950 2950
Connection ~ 6950 2950
Wire Wire Line
	6950 3300 6950 3350
Connection ~ 6950 3350
Wire Wire Line
	6950 4200 6950 4150
Connection ~ 6950 4150
Wire Wire Line
	6950 4500 6950 4550
Connection ~ 6950 4550
Wire Wire Line
	5900 3900 5900 3950
Connection ~ 5900 3950
Wire Wire Line
	5900 3600 5900 3550
Connection ~ 5900 3550
Wire Notes Line
	7300 2650 5050 2650
Wire Notes Line
	5050 2650 5050 5250
Wire Notes Line
	5050 5250 7300 5250
Wire Notes Line
	7300 5250 7300 2650
$EndSCHEMATC
